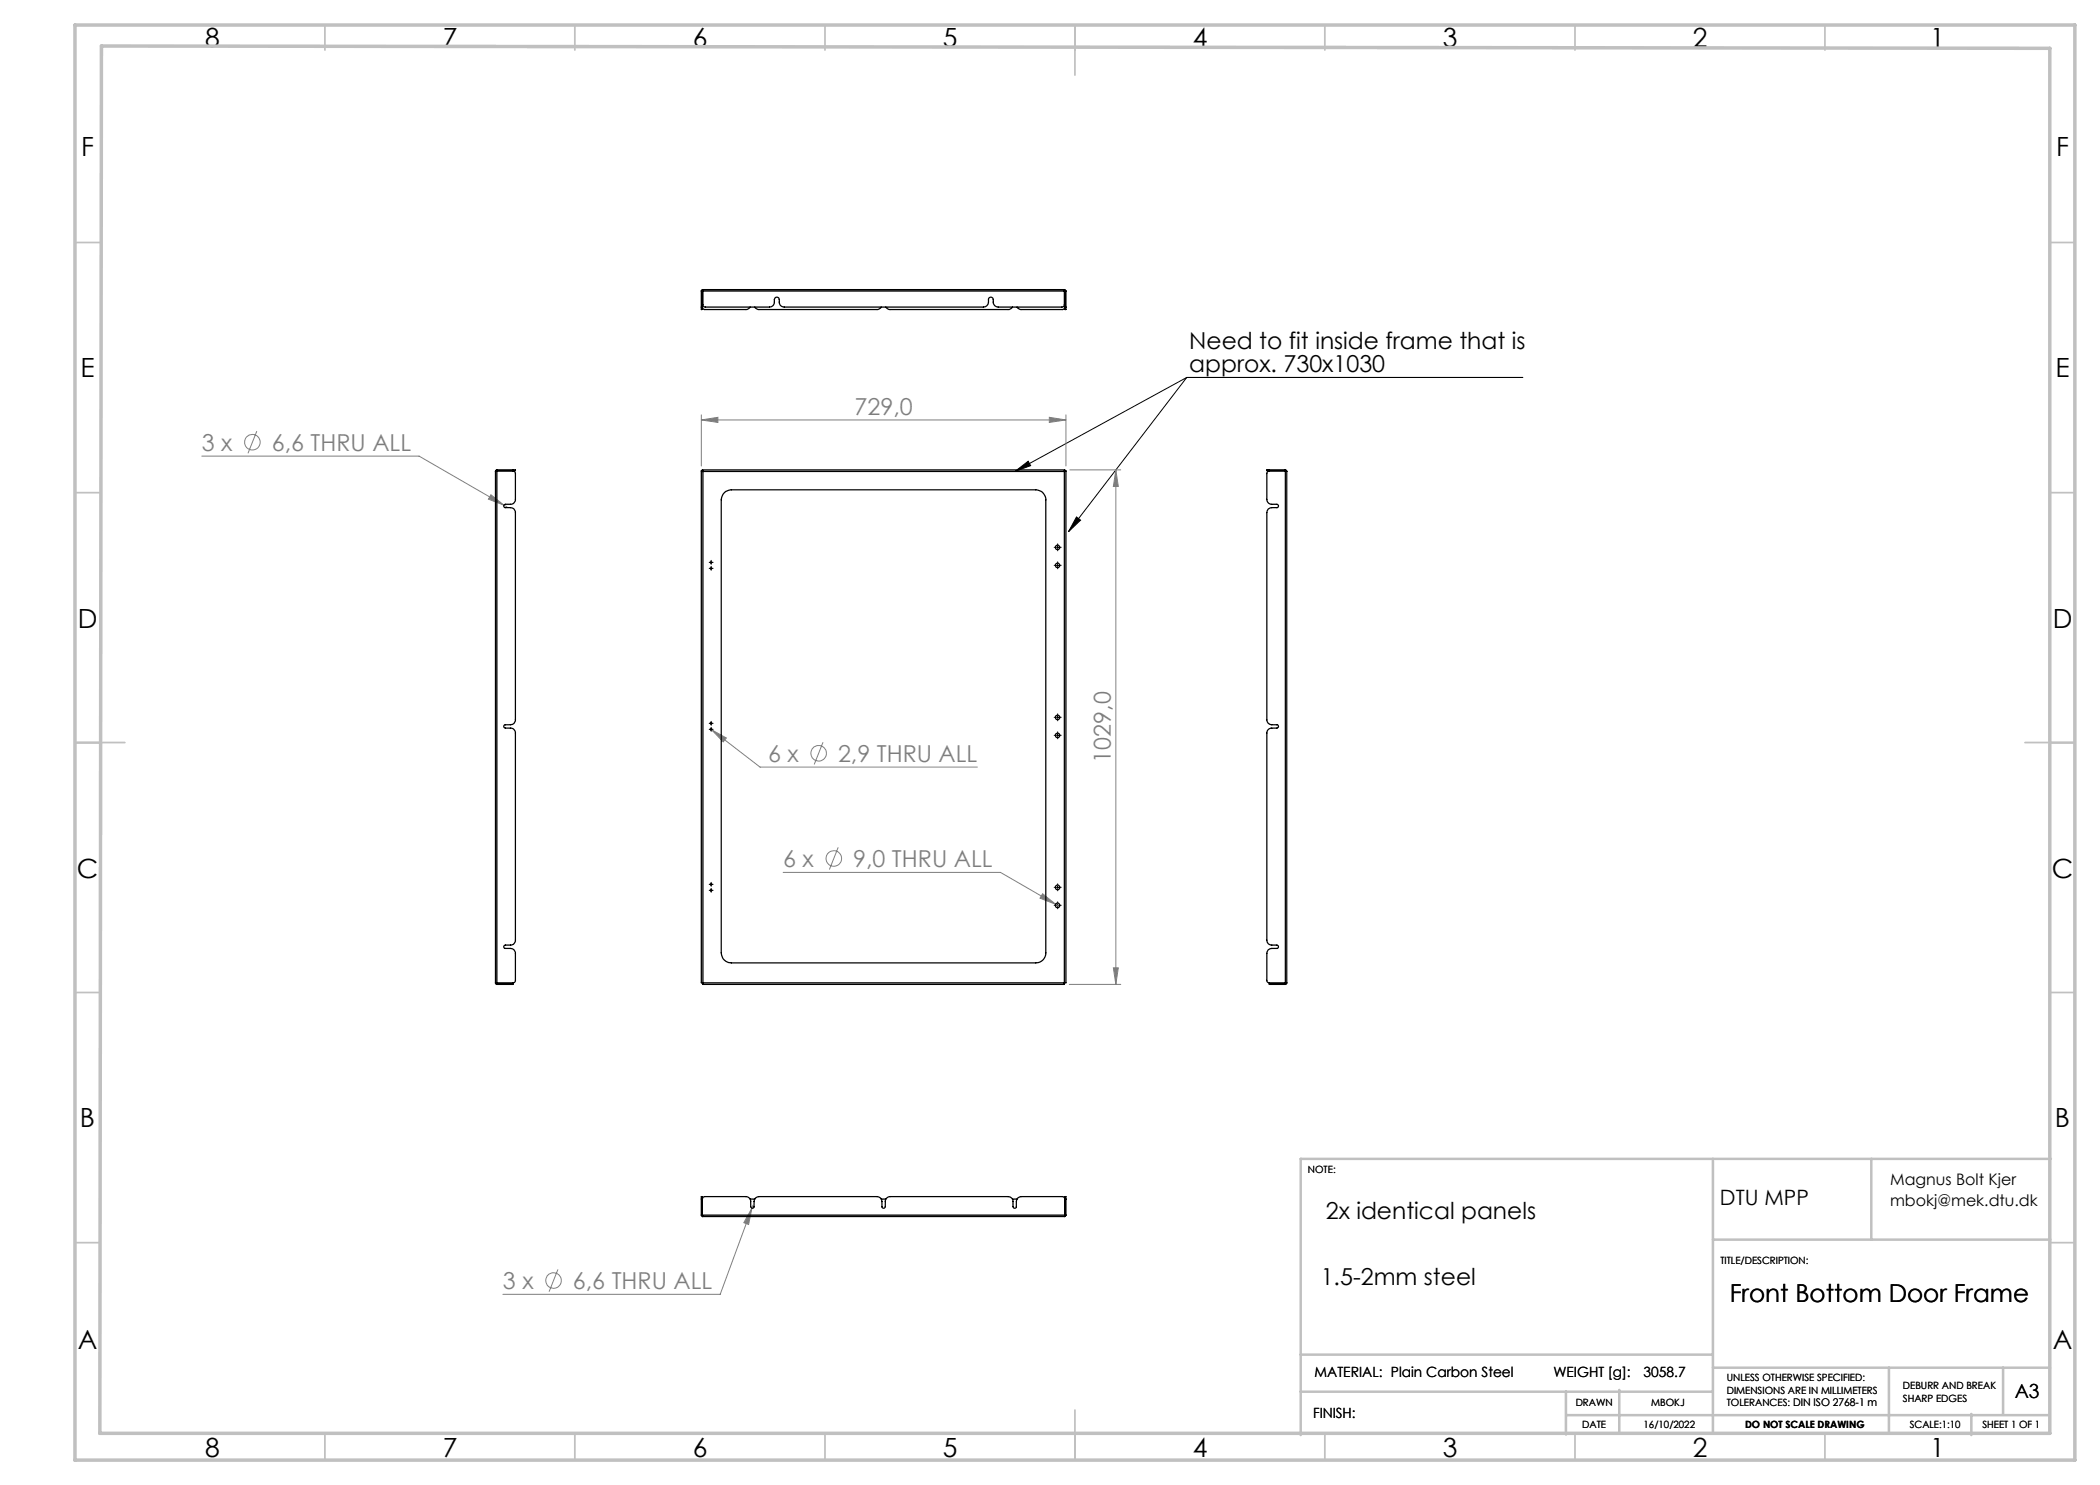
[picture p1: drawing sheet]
<svg xmlns="http://www.w3.org/2000/svg" width="420mm" height="297mm" viewBox="0 0 420 297" stroke-linecap="round" stroke-linejoin="round" font-family="sans-serif">
<g fill="none" stroke="#808080" stroke-width=".2">
<path d="M40.4 91.2h43.4l17 9.8M51.4 86.2l-1.8 4.5M98.2 99l2.6 2-3.1-1.2zM140.3 84l3.3-.5v1zM140.3 83v10.2M140.3 84h72.9M209.9 83.5l3.3 .5-3.3 .5zM213.2 83v10.2M214 94h10.2M223.2 94l.5 3.3h-1zM223.2 94v102.9M100.8 101l.6 .3"/>
<path d="M142.1 145.8l.2 .2M142.3 146l3 1.6-.7 .8zM142.3 146l9.7 7.4h43.5M164.6 148.4l-1.8 4.5M156.6 174.5h43.5l11 6.4M167.6 169.5l-1.7 4.4M208.5 178.7l2.6 2.2-3.1-1.3zM211.1 180.9l.8 .4M213.9 196.9h10.3M222.7 193.6h1l-.5 3.3zM111.6 253.9l-1.8 4.4M150.4 241.6l-.7 3.3-.9-.4z"/>
<path d="M150.4 241.6l-6.4 17.3h-43.4M150.6 241l-.2 .6"/>
<circle cx="50.5" cy="88.4" r="1.56"/>
<circle cx="163.7" cy="150.7" r="1.55"/>
<circle cx="166.7" cy="171.7" r="1.56"/>
<circle cx="110.7" cy="256.1" r="1.55"/>
</g>
<g fill="none" stroke="#000" stroke-width=".2">
<path d="M237.3 75.5h67.3M237.3 75.5l-34.3 18.8M237.3 75.5l-23.6 30.8M203 94.3l2.6-2.1 .5 .9zM142 113.7h.5M142 112.5h.5M142.2 112.2v.5M142.2 113.4v.5M211.3 113.1h.5M211.3 109.5h.5M211.5 109.2v.5M211.5 112.8v.5"/>
<path d="M215.3 103.4l.8 .6-2.4 2.3zM142 145.9h.5M142 144.7h.5M142.2 144.4v.5M142.2 145.6v.5M211.3 147.1h.5M211.3 143.5h.5M211.5 143.2v.5M211.5 146.8v.5M142 178.1h.5M142 176.9h.5M142.2 176.6v.5"/>
<path d="M142.2 177.8v.5M211.3 177.5h.5M211.5 177.2v.5M211.3 181.1h.5M211.5 180.8v.5"/>
</g>
<g fill="none" stroke="#000" stroke-width=".2" stroke-dasharray="15.2 1.3 1.3 1.3">
<path d="M142 113.7h-.2M142 112.5h-.2M142.2 113.4v-.1M142.2 113.9v.2M142.2 112.2v-.1M142.2 112.7v.2M142.5 113.7h.1M142.5 112.5h.1M211 113.1h-.2M211 109.5h-.2M211.5 112.6v-.2M211.5 113.6v.2"/>
<path d="M211.5 109v-.2M211.5 110v.2M212 113.1h.2M212 109.5h.2M142 145.9h-.2M142 144.7h-.2M142.2 145.6v-.1M142.2 146.1v.2M142.2 144.4v-.1M142.2 144.9v.2M142.5 145.9h.1M142.5 144.7h.1"/>
<path d="M211 147.1h-.2M211 143.5h-.2M211.5 146.6v-.2M211.5 147.6v.2M211.5 143v-.2M211.5 144v.2M212 147.1h.2M212 143.5h.2M142 178.1h-.2M142 176.9h-.2M142.2 177.8v-.1M142.2 178.3v.2"/>
<path d="M142.2 176.6v-.1M142.2 177.1v.2M142.5 178.1h.1M142.5 176.9h.1M211 177.5h-.2M211.5 177v-.2M211.5 178v.2M212 177.5h.2M211 181.1h-.2M211.5 180.6v-.2M211.5 181.6v.2M212 181.1h.2"/>
</g>
<g fill="none" stroke="#c0c0c0" stroke-width=".35">
<path d="M65 5v5M115 5v5M165 5v5M215 5v10M265 5v5M315 5v5M365 5v5M15 48.5h5M410 48.5h5M15 98.5h5M410 98.5h5M15 148.5h10"/>
<path d="M405 148.5h10M15 198.5h5M410 198.5h5M15 248.5h5M410 248.5h5M65 287v5M115 287v5M165 287v5M215 282v10M265 287v5M315 287v5M365 287v5"/>
</g>
<g fill="none" stroke="#c0c0c0" stroke-width=".5">
<path d="M342.6 231.8v54.8M374.3 231.8v16.1M410.2 231.8h-150.1v55.2M342.6 247.9h67.5M260.1 278.3h82.5M260.1 270.9h82.5M313.2 278.3v8.6M323.8 278v8.7M342.6 273.5h67.4M377.8 273.5v13.2M400.6 273.5v9.3M313.2 283h96.8"/>
<path d="M394.3 282.8v4.2"/>
</g>
<path d="M15 5h400v287h-400zM20.3 9.2l389.7 .5v277h-390z" fill="none" stroke="#c0c0c0" stroke-width=".7"/>
<path d="M203 94.3l2.6-2.1 .5 .9zM215.3 103.4l.8 .6-2.4 2.3z" fill="#000"/>
<g fill="#808080">
<path d="M140.3 84l3.3-.5v1zM209.9 83.5l3.3 .5-3.3 .5zM208.5 178.7l-.5 .9 3.1 1.3zM142.3 146l2.3 2.4 .7-.8zM98.2 99l-.5 .8 3.1 1.2zM150.4 241.6l-1.6 2.9 .9 .4z"/>
<path d="M223.2 94l.5 3.3h-1zM222.7 193.6h1l-.5 3.3z"/>
</g>
<g fill="none" stroke="#000" stroke-width=".25">
<path d="M140.3 58.2v3.2M140.3 58.2h.1M140.4 58.2l.2-.1-.1 .1M140.4 58.2v3.2M140.5 58.2v3.2l.3 .5h8.6l.6-.5M140.5 58.2h72.4M140.5 58.1v.1M140.6 57.9v3.1l.4 .4h12.9a1.1 1.1 0 0 0 1-1.5 .49 .49 0 0 1 .5-.5 .49 .49 0 0 1 .5 .5 1.12 1.12 0 0 0 .9 1.5h39.9a1.2 1.2 0 0 0 1-1.6 .49 .49 0 0 1 .5-.4 .49 .49 0 0 1 .4 .5 1.16 1.16 0 0 0 1 1.5h12.9l.4-.4v-3.1M140.6 57.9l-.3 .3M140.6 57.9h72.3M212.9 57.9l.3 .3M212.9 58.2v-.1l.1 .1"/>
<path d="M212.9 58.1v.1M212.9 58.2v3.3l-.2 .4h-8.6l-.7-.5M213 58.2h.2M213 58.2v3.2M213.2 58.2v3.2M140.3 61.4v.5h.1v-.5M140.3 61.4h.1M151 61.4l.6 .5h24l.6-.5M177.2 61.4l.6 .5h24l.7-.5M213 61.4v.5h.2v-.5M213 61.4h.2M99.1 94.3v102.3"/>
<path d="M99.4 94.2h3.2l.4 .2 .1 5.5a.96 .96 0 0 1-1 1h-1a.34 .34 0 0 0-.4 .3 .34 .34 0 0 0 .4 .3h1a.96 .96 0 0 1 1 1v41.5a.96 .96 0 0 1-1 1h-1a.34 .34 0 0 0-.4 .3 .34 .34 0 0 0 .4 .3h1a.96 .96 0 0 1 1 1v41.4a.96 .96 0 0 1-1 1h-1a.34 .34 0 0 0-.4 .3 .34 .34 0 0 0 .4 .4h1a.96 .96 0 0 1 1 1l-.1 5.7-.3 .2h-3.3M99.4 94.2l-.3 .1M99.4 94l-.3 .3M99.4 94.1l-.2 .1M99.4 94h3.2M99.4 94v.1M99.4 94.2v102.4M99.4 94.1h3.2M102.6 94h.5v.1h-.5M102.6 94v.1M140.3 94.2l.3 .1M140.3 94.2v102.4h.3"/>
<path d="M140.5 94l.1 .3M140.5 94h72.4M140.6 94.3v102.3M140.6 94.3h72.3M144.7 98.7l.5-.4 1.1-.3h60.9a1.98 1.98 0 0 1 2 2v90.6a1.98 1.98 0 0 1-2 2h-60.9a2.03 2.03 0 0 1-2-2v-90.6l.1-.6zM212.9 94.3v102.3M212.9 94v.3M213.2 94.2l-.3 .1M213.2 94.2v102.4h-.3M253.9 94h-.5v.1h.5M253.9 94h3.2M253.9 94.1h3.2"/>
<path d="M253.9 94v.1M257.1 94.2h-3.2l-.5 .2v5.5a.96 .96 0 0 0 1 1h1a.34 .34 0 0 1 .3 .3 .34 .34 0 0 1-.3 .3h-1a.96 .96 0 0 0-1 1v41.5a.96 .96 0 0 0 1 1h1a.34 .34 0 0 1 .3 .3 .34 .34 0 0 1-.3 .3h-1a.96 .96 0 0 0-1 1v41.4a.96 .96 0 0 0 1 1h1a.34 .34 0 0 1 .3 .3 .34 .34 0 0 1-.3 .4h-1a.96 .96 0 0 0-1 1v5.7l.4 .2h3.3M257.1 94.2l.3 .1M257.1 94.1l.1 .1M257.1 94l.3 .3M257.1 94v.1M257.1 94.2v102.4M257.4 94.3v102.3M99.1 196.6h.3M99.1 196.6l.3 .3M99.2 196.6l.2 .1M99.4 196.9h2.7"/>
<path d="M99.4 196.7v.2M99.4 196.7h2.7M102.1 196.7h.5v.2h-.5M102.1 196.7v.2M140.6 196.6v.3h72.3v-.3M140.6 196.6h72.3M254.4 196.7h-.5v.2h.5M254.4 196.9h2.7M254.4 196.7h2.7M254.4 196.7v.2M257.1 196.6h.3M257.1 196.7v.2"/>
<path d="M257.2 196.6l-.1 .1M257.4 196.6l-.2 .2-.1 .1M140.3 239.8v-.5h.1v.5M140.3 239.8v3.2M140.3 239.8h.1M140.4 239.8v3.2M150 239.8h1M176.2 239.8h1M202.5 239.8h.9M213 239.8v-.5h.2v.5M213 239.8v3.2M213 239.8h.2"/>
<path d="M213.2 239.8v3.2M140.3 243l.3 .3M140.3 243h.1M140.4 243l.1 .2M140.5 243v-3.2l.3-.4 8.4-.1a.96 .96 0 0 1 .9 1v1a.34 .34 0 0 0 .4 .4 .34 .34 0 0 0 .3-.4v-1a.96 .96 0 0 1 1-1h23.6a.96 .96 0 0 1 1 1v1a.34 .34 0 0 0 .3 .4 .34 .34 0 0 0 .4-.4v-1a.96 .96 0 0 1 .9-1h23.6a.96 .96 0 0 1 1 1v1a.34 .34 0 0 0 .3 .4 .34 .34 0 0 0 .4-.4v-1a.96 .96 0 0 1 1-1l8.4 .1 .2 .3v3.3M140.5 243l.1 .3M140.5 243h72.4M140.6 243.3h72.3M212.9 243v.3M213 243l-.1 .2M213 243h.2M213.2 243l-.3 .3"/>
<circle cx="142.2" cy="112.5" r=".14"/>
<circle cx="142.2" cy="113.7" r=".14"/>
<circle cx="211.5" cy="109.5" r=".45"/>
<circle cx="211.5" cy="113.1" r=".45"/>
<circle cx="142.2" cy="145.9" r=".15"/>
<circle cx="142.2" cy="144.7" r=".15"/>
<circle cx="211.5" cy="147.1" r=".45"/>
<circle cx="211.5" cy="143.5" r=".45"/>
<circle cx="142.2" cy="178.1" r=".15"/>
<circle cx="142.2" cy="176.9" r=".15"/>
<circle cx="211.5" cy="177.5" r=".46"/>
<circle cx="211.5" cy="181.1" r=".46"/>
</g>
<g font-size="5.3">
<text x="41" y="9.5">8</text>
<text x="88.5" y="9.5">7</text>
<text x="138.5" y="9.5">6</text>
<text x="188.5" y="9.5">5</text>
<text x="238.5" y="9.5">4</text>
<text x="288.5" y="9.5">3</text>
<text x="338.5" y="9.5">2</text>
<text x="386" y="9.5">1</text>
<text x="16.2" y="31.3">F</text>
<text x="411.2" y="31.3">F</text>
<text x="16.1" y="75.5">E</text>
<text x="411.1" y="75.5">E</text>
<text x="15.5" y="125.5">D</text>
<text x="410.5" y="125.5">D</text>
<text x="15.4" y="175.5">C</text>
<text x="410.4" y="175.5">C</text>
<text x="16" y="225.5">B</text>
<text x="411" y="225.5">B</text>
<text x="15.5" y="269.8">A</text>
<text x="410.5" y="269.8">A</text>
<text x="41" y="291.5">8</text>
<text x="88.5" y="291.5">7</text>
<text x="138.5" y="291.5">6</text>
<text x="188.5" y="291.5">5</text>
<text x="238.5" y="291.5">4</text>
<text x="288.5" y="291.5">3</text>
<text x="338.5" y="291.5">2</text>
<text x="386" y="291.5">1</text>
</g>
<text font-size="4.9" x="345.9" y="260.4">Front Bottom Door Frame</text>
<g font-size="4.7">
<text x="237.9" y="69.9">Need to fit inside frame that is</text>
<text x="237.9" y="74.4">approx. 730x1030</text>
<text x="265.1" y="243.7">2x identical panels</text>
<text x="264.1" y="257.1">1.5-2mm steel</text>
</g>
<g font-size="4.7" fill="#808080">
<text x="170.9" y="82.9">729,0</text>
<text x="40.4" y="90.1">3 x</text>
<text x="54.4" y="90.1">6,6 THRU ALL</text>
<text x="153.6" y="152.3">6 x</text>
<text x="167.6" y="152.3">2,9 THRU ALL</text>
<text x="222.2" y="152.5" transform="rotate(-90 222.2 152.5)">1029,0</text>
<text x="156.7" y="173.4">6 x</text>
<text x="170.6" y="173.4">9,0 THRU ALL</text>
<text x="100.6" y="257.8">3 x</text>
<text x="114.6" y="257.8">6,6 THRU ALL</text>
</g>
<text font-size="4.2" x="344" y="240.9">DTU MPP</text>
<text font-size="3.9" x="403" y="279.6">A3</text>
<g font-size="3.2">
<text x="378" y="237">Magnus Bolt Kjer</text>
<text x="378" y="241.1">mbokj@mek.dtu.dk</text>
</g>
<g font-size="2.8">
<text x="262.9" y="275.4">MATERIAL: Plain Carbon Steel</text>
<text x="310.7" y="275.4">WEIGHT [g]:</text>
<text x="328.7" y="275.4">3058.7</text>
<text x="262.6" y="283.6">FINISH:</text>
</g>
<g font-size="2">
<text x="261.6" y="234.6">NOTE:</text>
<text x="344.1" y="252.7">TITLE/DESCRIPTION:</text>
<text x="315.1" y="281.3">DRAWN</text>
<text x="330.2" y="281.3">MBOKJ</text>
<text x="345.4" y="276.3">UNLESS OTHERWISE SPECIFIED:</text>
<text x="345.4" y="278.8">DIMENSIONS ARE IN MILLIMETERS</text>
<text x="345.4" y="281.3">TOLERANCES: DIN ISO 2768-1 m</text>
<text x="380.6" y="277.8">DEBURR AND BREAK</text>
<text x="380.6" y="280.3">SHARP EDGES</text>
<text x="316.4" y="285.6">DATE</text>
<text x="328.7" y="285.6">16/10/2022</text>
<text x="349" y="285.6">DO NOT SCALE DRAWING</text>
<text x="381.9" y="285.6">SCALE:1:10</text>
<text x="396.5" y="285.6">SHEET 1 OF 1</text>
</g>
</svg>
